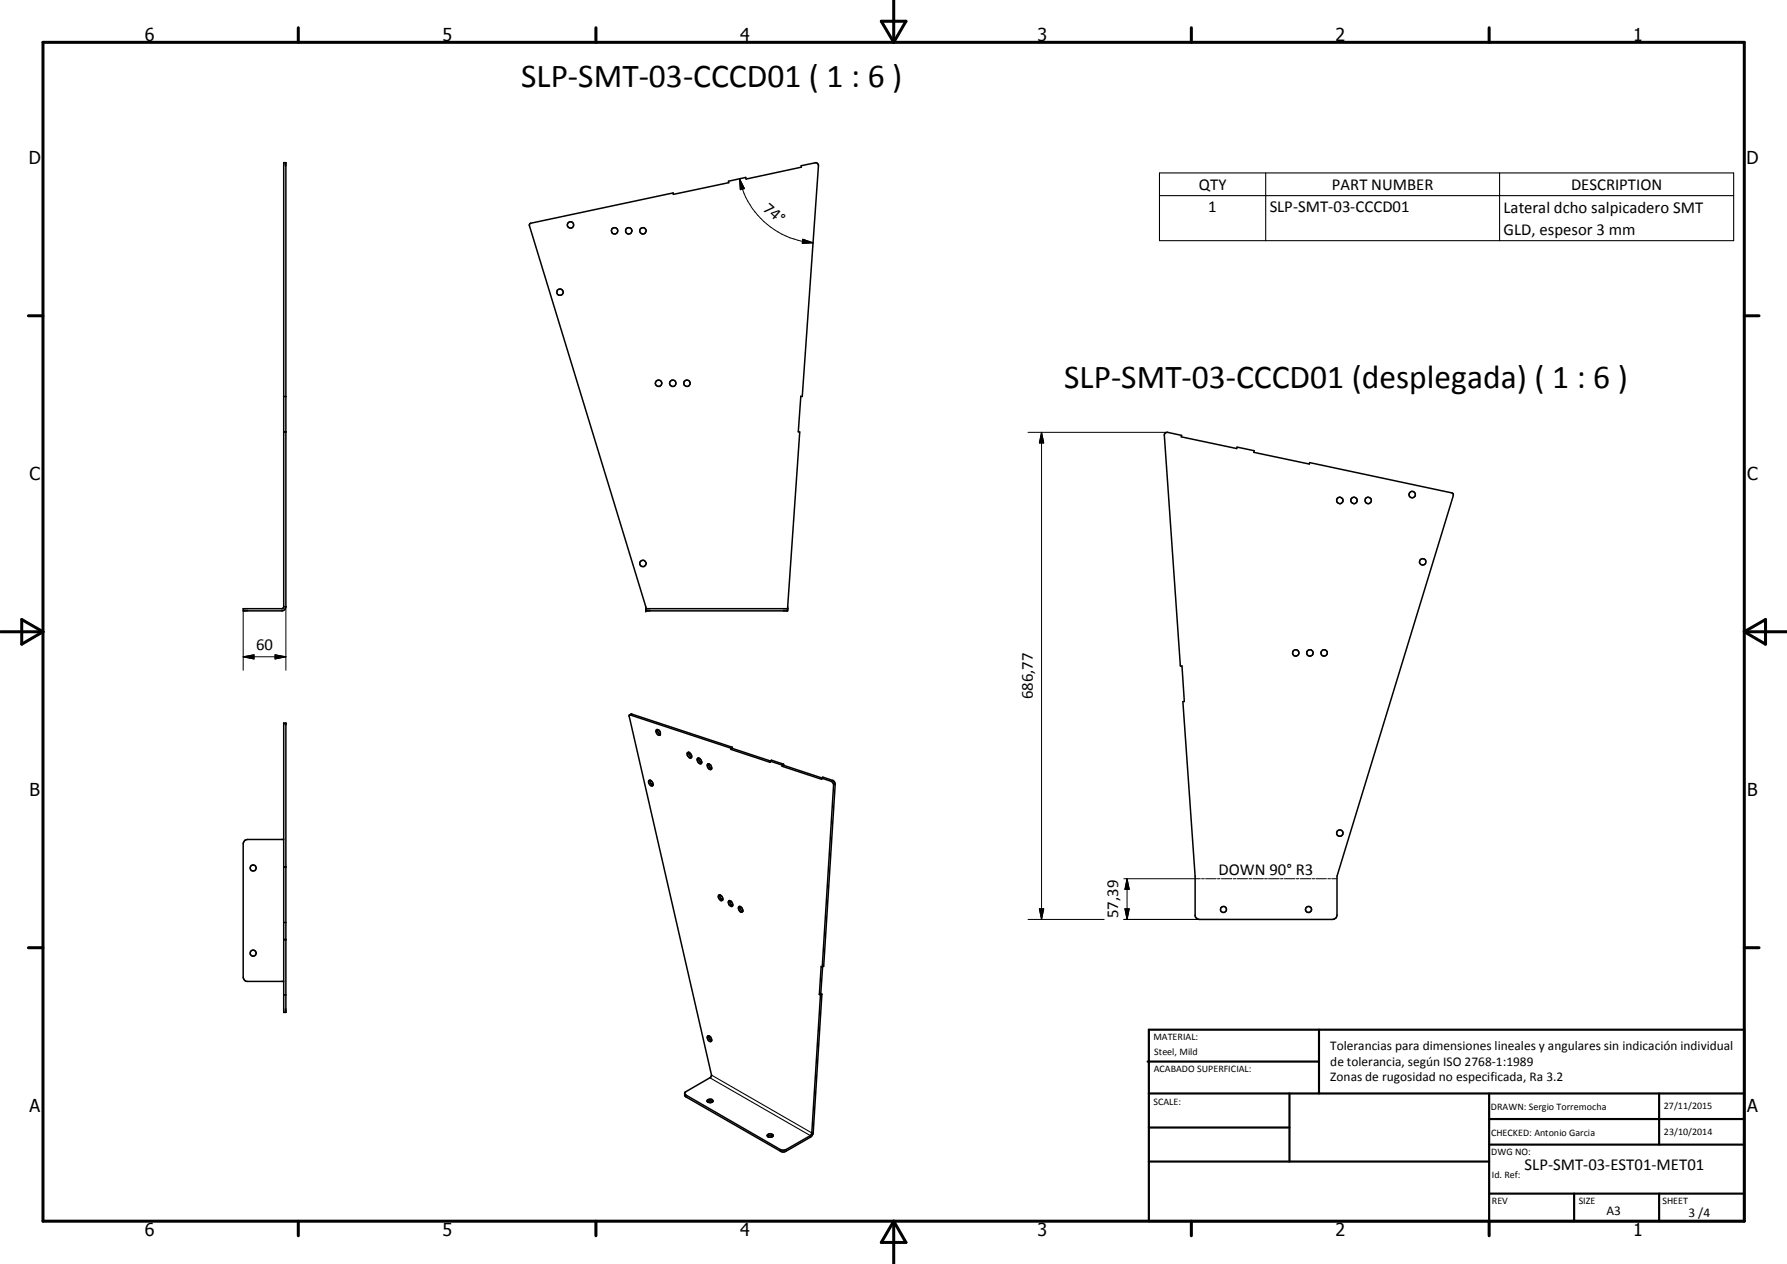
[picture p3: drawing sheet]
<svg xmlns="http://www.w3.org/2000/svg" width="420mm" height="297mm" viewBox="0 0 420 297" stroke-linecap="round" stroke-linejoin="round" font-family="sans-serif">
<g fill="none" stroke="#000" stroke-width=".35">
<path d="M124.7 52.5l33.6-7.2v.4l13.1-2.8-.1-.3 4-.9 .1 .4 13-2.8v-.4l3.4-.7 .6 .4-3.8 54.6-.3-.1-.6 8.4h.3l-2.8 42.1h-33.4v-1l-27.3-89.5zM66.7 93.2h.5M66.7 101.5h.5M274 101.7l.5-.1 3.3 .7-.1 .4 13.1 2.7 .1-.3 4 .8-.1 .4 13 2.8 .1-.4 33.4 7.1 .4 .3-27.3 89.8v9.2l-.3 .6-.5 .3-31.6 .1-.9-.6-.1-9.6-2.9-41 .4-.1-.6-8.3h-.4l-3.7-54.2zM66.7 142.6l-.3 .4h-9.2v.6h9.2l.4-.3 .4-.7M66.7 142.6h.5M66.7 142.6v-104.4h.5v104.4M151.8 143h33.4M66.7 169.9h.5v68h-.5zM148 168l-.1 .2 19.4 84.4-.4 .7-5.8 3.3-.1 .9 22.8 13.2 1.1-.2 5.6-3.2 .6-.7 .1-.5M148 168l23.8 7.8M148 168l.5-.2 23.7 7.8"/>
<path d="M154.4 171.4a.85 .85 0 0 1 .8 .5 .85 .85 0 0 1-.1 .9 .91 .91 0 0 1-.7-1.4zM154.6 171.4a1.09 1.09 0 0 0 .7 1.2M161.6 176.9a.81 .81 0 0 1 .8 .2 .81 .81 0 0 1 .2 .9 .74 .74 0 0 1-.9-.2 .74 .74 0 0 1-.1-.9zM162 176.8l.1 .7 .5 .4M164 178.2a.78 .78 0 0 1 .8 .4 .78 .78 0 0 1-.1 .9 .92 .92 0 0 1-.7-1.3zM164.3 178.1l.1 .7 .6 .5M166.4 179.5a.86 .86 0 0 1 .7 1.3 .89 .89 0 0 1-.7-1.3zM166.7 179.5l.1 .7 .5 .4M171.8 175.8l.1 .3M171.9 176.1l9.2 3.1-.1-.3M172.2 175.6v.3M172.2 175.6l-.4 .2"/>
<path d="M172.2 175.9l-.3 .2M172.2 175.9l8.9 2.9M181 178.9l.4-.3 2.8 1M181 178.9l2.9 .9M183.9 179.8v.3M184.2 179.6l.1 .3M184.2 179.6l-.3 .2M184.3 179.9l-.4 .2M184.3 179.9l8.9 2.9M66.7 197.3h-8.5l-.6 .2-.4 .8v31.6l.4 .5 .4 .2h8.7M152.6 183.4a.78 .78 0 0 1 .8 .4 .78 .78 0 0 1-.1 .9 .98 .98 0 0 1-.7-1.3zM152.9 183.3l.1 .8 .5 .4"/>
<path d="M183.9 180.1l9.3 3-.1-.3M193.1 182.8l.4-.2 2.4 .8 .5 .9-2.7 42.8-.4 .1M193.1 182.8l2.4 .8 .5 .7-2.7 42.9M66.7 216.8h.5M66.7 203.7h.5M66.7 203.8h.5M169 210.4a.76 .76 0 0 1 .8 .3 .76 .76 0 0 1-.1 .9h-.3l-.2-.2a.77 .77 0 0 1-.2-1zM169.2 210.3l.3 .9 .4 .3M171.3 211.8a.78 .78 0 0 1 .9 .3 .78 .78 0 0 1-.1 .9 .94 .94 0 0 1-.8-1.2zM171.6 211.7l.1 .6 .6 .5M173.7 213.1a.79 .79 0 0 1 .8 .4 .79 .79 0 0 1-.1 .9 .92 .92 0 0 1-.7-1.3zM174 213l.1 .7 .6 .5"/>
<path d="M66.7 233.8h.5M66.7 220.8h.5M66.7 220.9h.5M192.6 233.7l.3 .1M192.9 233.8l-2 32.4M193 233.5l-.4 .2M193 233.5l.2 .1M193.2 233.6l-.3 .2M193.2 233.6l-2 32.5M193.3 227.2l-.2-.1-.5 6.6M193.4 227.2l-.4 6.3M161 257l.3 .3 22.3 12.9 .7 .1 .6-.2 5.6-3.2 .4-.7"/>
<path d="M166.3 258.9l.7-.2 .5 .2M166.3 258.5a.75 .75 0 0 1 .8-.2 .75 .75 0 0 1 .5 .5 .88 .88 0 0 1-1.4-.1zM166.4 243.5a.78 .78 0 0 1 .8 .4 .78 .78 0 0 1-.1 .9 .97 .97 0 0 1-.7-1.3zM166.7 243.4l.1 .7 .5 .5M180.5 267.1l.4-.2 .8 .2M181.7 267.1l-.4 .2-.8-.2M181.7 267.1l.1-.1a.69 .69 0 0 0-.7-.6 .69 .69 0 0 0-.7 .6l.1 .1M191.2 266.1l-.3 .1"/>
<circle cx="134.1" cy="52.9" r=".75"/>
<circle cx="144.5" cy="54.2" r=".75"/>
<circle cx="147.8" cy="54.2" r=".76"/>
<circle cx="151.2" cy="54.2" r=".74"/>
<circle cx="131.6" cy="68.7" r=".76"/>
<circle cx="154.9" cy="90.1" r=".76"/>
<circle cx="158.2" cy="90.1" r=".76"/>
<circle cx="161.5" cy="90.1" r=".75"/>
<circle cx="315" cy="117.6" r=".76"/>
<circle cx="318.4" cy="117.6" r=".75"/>
<circle cx="321.7" cy="117.6" r=".76"/>
<circle cx="332" cy="116.2" r=".77"/>
<circle cx="151.2" cy="132.4" r=".76"/>
<circle cx="334.5" cy="132" r=".76"/>
<circle cx="304.7" cy="153.4" r=".76"/>
<circle cx="308" cy="153.4" r=".76"/>
<circle cx="311.3" cy="153.4" r=".76"/>
<circle cx="315" cy="195.8" r=".75"/>
<circle cx="59.5" cy="204" r=".7"/>
<circle cx="287.7" cy="213.7" r=".71"/>
<circle cx="307.7" cy="213.7" r=".72"/>
<circle cx="59.5" cy="224" r=".71"/>
</g>
<g fill="#000">
<circle cx="151.8" cy="143" r=".18"/>
<circle cx="151.8" cy="143.6" r=".18"/>
<circle cx="185.2" cy="143" r=".18"/>
<circle cx="66.7" cy="169.9" r=".18"/>
<circle cx="67.2" cy="169.9" r=".18"/>
</g>
<path d="M272.6 40.6h135v16h-135zM272.6 46h135M297.6 40.6v16M352.6 40.6v16M148.5 167.8l-.3 .2M195.8 183.4l-.4 .2M196.4 184.3l-.4 .2M161.3 257.3v.5M166.9 253.3l23.6 13.6v.4M167.3 252.6l23.6 13.6M183.5 270.1v.4M184.9 270.1v.4" fill="none" stroke="#000" stroke-width=".25"/>
<g fill="none" stroke="#000" stroke-width=".24">
<path d="M173.9 42l1.1 2.3-.9 .3zM173.9 42a19 19 0 0 0 17.3 15.1M188.8 56.2l2.4 .9-2.6 .1zM241.7 101.6h32.7M244.9 101.6l.5 2.5h-1zM244.9 101.6v114.5M57.2 154.3l2.5-.4v1zM57.2 154.3h10M57.2 143.6v13.9M64.7 153.9l2.5 .4-2.5 .6zM67.2 142.6v14.9M241.7 216.1h17.9"/>
<path d="M244.4 213.6h1l-.5 2.5zM264.2 206.5h18M264.2 216.1h17.8M264.5 213.6h1l-.5 2.5zM265 206.5l.5 2.5h-1zM265 206.5v9.6M282.5 206.5h.7M283.5 206.5h2.5M286.2 206.5h.6M287.2 206.5h2.4M290 206.5h.6M290.9 206.5h2.4"/>
<path d="M293.7 206.5h.6M294.6 206.5h2.4M297.3 206.5h.7M298.3 206.5h2.5M301.1 206.5h.6M302 206.5h2.4M304.7 206.5h.7M305.7 206.5h2.5M308.5 206.5h.6M309.4 206.5h2.5M312.2 206.5h.6M313.1 206.5h1.3"/>
</g>
<g fill="none" stroke="#000" stroke-width=".71">
<path d="M10.1 9.9h400v277.1h-400zM70.1 6.5v3.4M140.1 6.5v3.4M207.2 5h5.8l-2.9 4.9zM210.1 0v9.9M280.1 6.5v3.4M350.1 6.5v3.4M6.7 74.2h3.4M410.1 74.2h3.5M.1 148.5h10M5.1 145.6l5 2.9-5 2.9zM410.1 148.5h10"/>
<path d="M410.1 148.5l5-2.9v5.8zM6.7 222.7h3.4M410.1 222.7h3.5M70.1 287v3.4M140.1 287v3.4M210.1 287v10M210.1 287l2.9 5h-5.8zM280.1 287v3.4M350.1 287v3.4"/>
</g>
<g fill="none" stroke="#000" stroke-width=".51">
<path d="M269.8 249.5h40.3M270.1 242h140v45h-140zM270.1 257h140M303.2 257v16M310.1 242v15M350.1 257v30M390.1 257v12M270.1 265h33.1M270.1 273h80M350.1 269h60M350.1 263h60M350.1 280.5h60"/>
<path d="M370.1 280.5v6.5M390.1 280.5v6.5"/>
</g>
<path d="M173.9 42l1.1 2.3-.9 .3zM188.8 56.2l2.4 .9-2.6 .1zM244.9 101.6l.5 2.5h-1zM57.2 154.3l2.5-.4v1zM64.7 153.9l2.5 .4-2.5 .6zM244.4 213.6h1l-.5 2.5zM264.5 213.6h1l-.5 2.5zM265 206.5l.5 2.5h-1z" fill="#000"/>
<g font-size="7.9">
<text x="122.5" y="20.4">SLP-SMT-03-CCCD01 ( 1 : 6 )</text>
<text x="250.2" y="91.3">SLP-SMT-03-CCCD01 (desplegada) ( 1 : 6 )</text>
</g>
<g font-size="4.2">
<text x="34" y="9.6">6</text>
<text x="104" y="9.6">5</text>
<text x="174" y="9.6">4</text>
<text x="244" y="9.6">3</text>
<text x="314" y="9.6">2</text>
<text x="384" y="9.6">1</text>
<text x="6.8" y="38.7">D</text>
<text x="410.6" y="38.7">D</text>
<text x="7" y="112.9">C</text>
<text x="410.8" y="112.9">C</text>
<text x="7" y="187.1">B</text>
<text x="410.8" y="187.1">B</text>
<text x="7" y="261.4">A</text>
<text x="410.8" y="261.4">A</text>
<text x="34" y="290.4">6</text>
<text x="104" y="290.4">5</text>
<text x="174" y="290.4">4</text>
<text x="244" y="290.4">3</text>
<text x="314" y="290.4">2</text>
<text x="384" y="290.4">1</text>
</g>
<g font-size="3.9">
<text x="281.9" y="44.6">QTY</text>
<text x="313.2" y="44.6">PART NUMBER</text>
<text x="369.4" y="44.6">DESCRIPTION</text>
<text x="179.2" y="49.3" transform="rotate(41 179.2 49.3)">74°</text>
<text x="284.1" y="49.9">1</text>
<text x="298.5" y="49.9">SLP-SMT-03-CCCD01</text>
<text x="353.5" y="50">Lateral dcho salpicadero SMT</text>
<text x="353.5" y="55.3">GLD, espesor 3 mm</text>
<text x="60.2" y="152.8">60</text>
<text x="242.8" y="164.3" transform="rotate(-90 242.8 164.3)">686,77</text>
<text x="286.5" y="205.7">DOWN 90° R3</text>
<text x="262.9" y="215.8" transform="rotate(-90 262.9 215.8)">57,39</text>
<text x="358.5" y="275">SLP-SMT-03-EST01-MET01</text>
</g>
<g font-size="3.1">
<text x="312.7" y="246.8">Tolerancias para dimensiones lineales y angulares sin indicación individual</text>
<text x="312.7" y="250.4">de tolerancia, según ISO 2768-1:1989</text>
<text x="312.7" y="254">Zonas de rugosidad no especificada, Ra 3.2</text>
<text x="377.7" y="285.6">A3</text>
<text x="397" y="285.9">3 /4</text>
</g>
<g font-size="2.4">
<text x="271.2" y="244.4">MATERIAL:</text>
<text x="271.3" y="252">ACABADO SUPERFICIAL:</text>
<text x="271.4" y="247.9">Steel, Mild</text>
<text x="271.2" y="259.7">SCALE:</text>
<text x="350.6" y="260.8">DRAWN: Sergio Torremocha</text>
<text x="391.2" y="260.6">27/11/2015</text>
<text x="350.6" y="267">CHECKED: Antonio Garcia</text>
<text x="391.2" y="266.7">23/10/2014</text>
<text x="350.6" y="271.4">DWG NO:</text>
<text x="350.8" y="276.9">Id. Ref:</text>
<text x="350.8" y="282.8">REV</text>
<text x="371.2" y="282.9">SIZE</text>
<text x="390.9" y="282.9">SHEET</text>
</g>
</svg>
